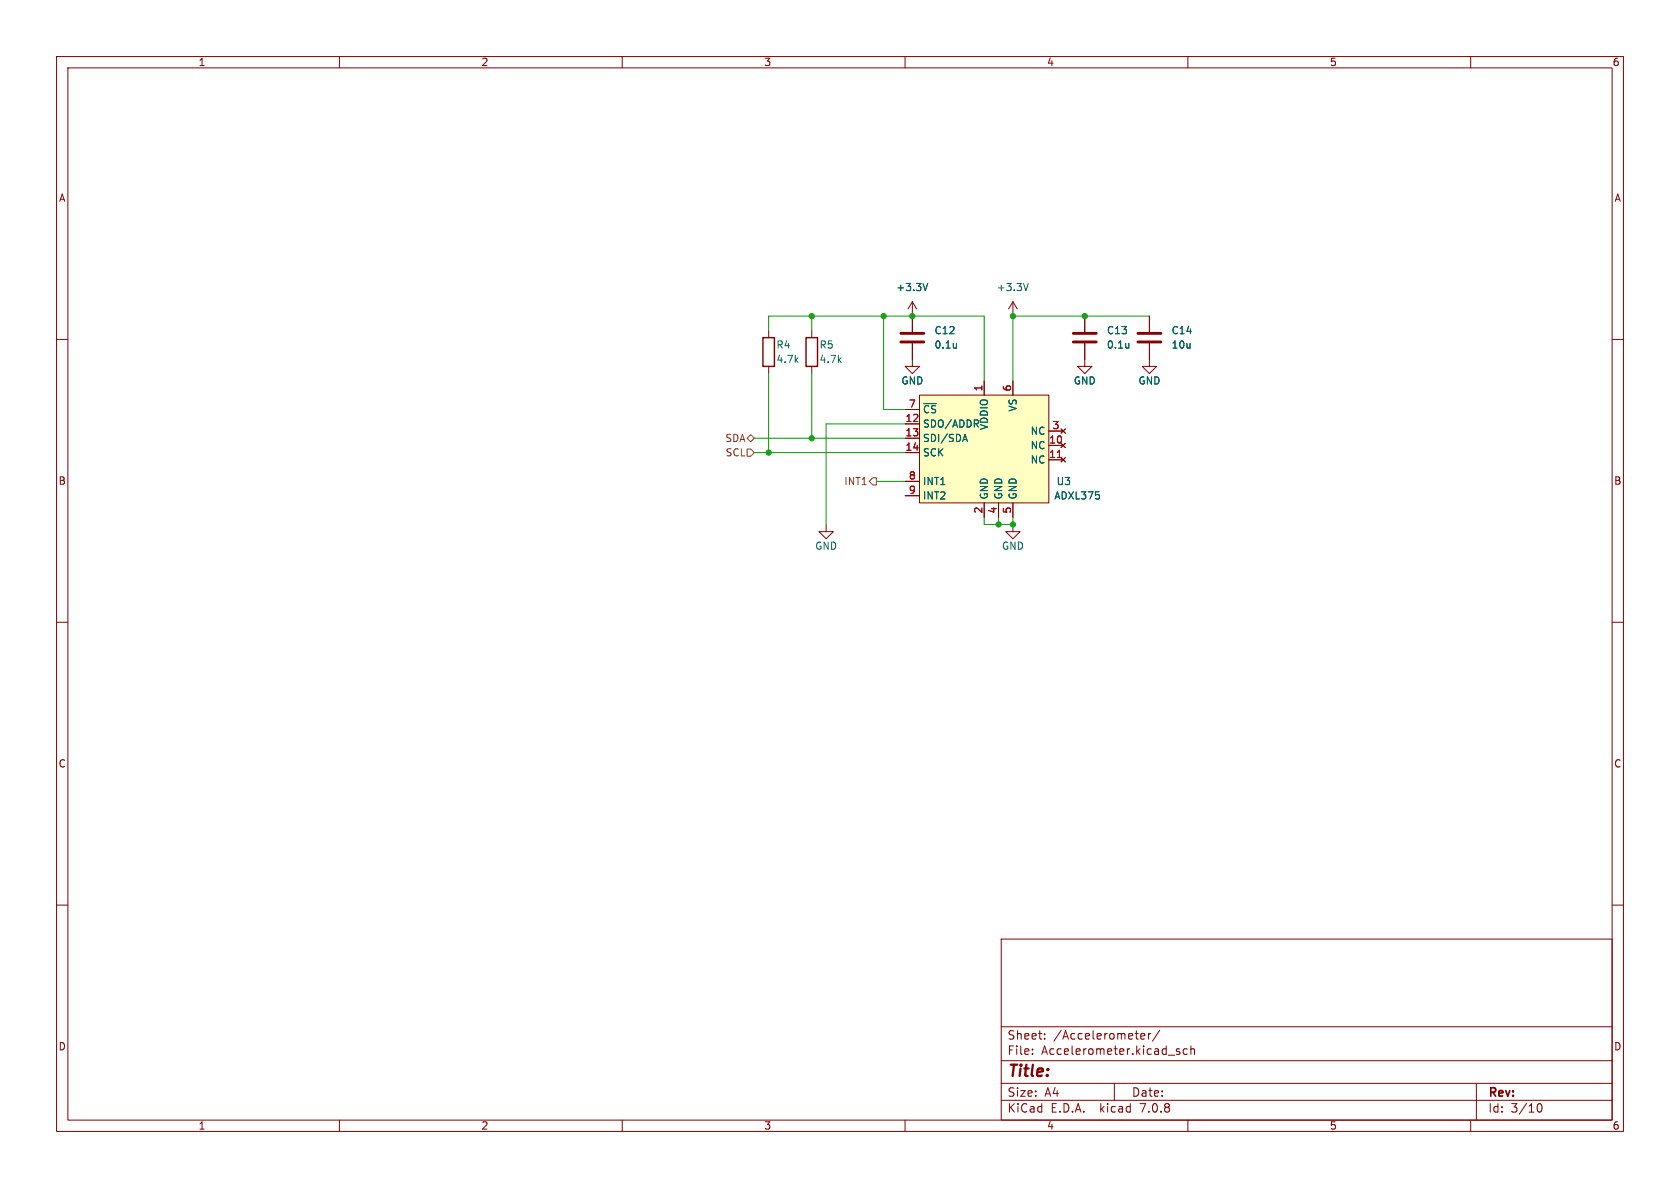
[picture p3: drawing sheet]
(kicad_sch (version 20230121) (generator eeschema)

 (paper "A4")

 (lib_symbols
  (symbol "Device:C" (pin_numbers hide) (pin_names (offset 0.254)) (in_bom yes) (on_board yes)
   (property "Reference" "C" (at 0.635 2.54 0) (effects (font (size 1.27 1.27)) (justify left)))
   (property "Value" "C" (at 0.635 -2.54 0) (effects (font (size 1.27 1.27)) (justify left)))
   (property "Footprint" "" (at 0.9652 -3.81 0) (effects (font (size 1.27 1.27)) hide))
   (property "Datasheet" "~" (at 0 0 0) (effects (font (size 1.27 1.27)) hide))
   (symbol "C_0_1"
    (polyline (pts (xy -2.032 -0.762) (xy 2.032 -0.762)) (stroke (width 0.508) (type default)) (fill (type none)))
    (polyline (pts (xy -2.032 0.762) (xy 2.032 0.762)) (stroke (width 0.508) (type default)) (fill (type none))))
   (symbol "C_1_1"
    (pin passive line (at 0 3.81 270) (length 2.794) (name "~" (effects (font (size 1.27 1.27)))) (number "1" (effects (font (size 1.27 1.27)))))
    (pin passive line (at 0 -3.81 90) (length 2.794) (name "~" (effects (font (size 1.27 1.27)))) (number "2" (effects (font (size 1.27 1.27)))))))
  (symbol "Device:R" (pin_numbers hide) (pin_names (offset 0)) (in_bom yes) (on_board yes)
   (property "Reference" "R" (at 2.032 0 90) (effects (font (size 1.27 1.27))))
   (property "Value" "R" (at 0 0 90) (effects (font (size 1.27 1.27))))
   (property "Footprint" "" (at -1.778 0 90) (effects (font (size 1.27 1.27)) hide))
   (property "Datasheet" "~" (at 0 0 0) (effects (font (size 1.27 1.27)) hide))
   (symbol "R_0_1"
    (rectangle (start -1.016 -2.54) (end 1.016 2.54) (stroke (width 0.254) (type default)) (fill (type none))))
   (symbol "R_1_1"
    (pin passive line (at 0 3.81 270) (length 1.27) (name "~" (effects (font (size 1.27 1.27)))) (number "1" (effects (font (size 1.27 1.27)))))
    (pin passive line (at 0 -3.81 90) (length 1.27) (name "~" (effects (font (size 1.27 1.27)))) (number "2" (effects (font (size 1.27 1.27)))))))
  (symbol "Project:ADXL375" (in_bom yes) (on_board yes)
   (property "Reference" "U" (at 0 12.7 0) (effects (font (size 1.27 1.27))))
   (property "Value" "" (at 0 -2.54 0) (effects (font (size 1.27 1.27))))
   (property "Footprint" "Package_LGA:LGA-14_3x5mm_P0.8mm_LayoutBorder1x6y" (at 1.27 -24.13 0) (effects (font (size 1.27 1.27)) hide))
   (property "Datasheet" "" (at 0 -2.54 0) (effects (font (size 1.27 1.27)) hide))
   (symbol "ADXL375_1_1"
    (rectangle (start -13.97 8.89) (end 8.89 -10.16) (stroke (width 0) (type default)) (fill (type background)))
    (pin power_in line (at -2.54 11.43 270) (length 2.54) (name "VDDIO" (effects (font (size 1.27 1.27)))) (number "1" (effects (font (size 1.27 1.27)))))
    (pin no_connect line (at 11.43 0 180) (length 2.54) (name "NC" (effects (font (size 1.27 1.27)))) (number "10" (effects (font (size 1.27 1.27)))))
    (pin no_connect line (at 11.43 -2.54 180) (length 2.54) (name "NC" (effects (font (size 1.27 1.27)))) (number "11" (effects (font (size 1.27 1.27)))))
    (pin output line (at -16.51 3.81 0) (length 2.54) (name "SDO/ADDR" (effects (font (size 1.27 1.27)))) (number "12" (effects (font (size 1.27 1.27)))))
    (pin input line (at -16.51 1.27 0) (length 2.54) (name "SDI/SDA" (effects (font (size 1.27 1.27)))) (number "13" (effects (font (size 1.27 1.27)))))
    (pin input line (at -16.51 -1.27 0) (length 2.54) (name "SCK" (effects (font (size 1.27 1.27)))) (number "14" (effects (font (size 1.27 1.27)))))
    (pin power_in line (at -2.54 -12.7 90) (length 2.54) (name "GND" (effects (font (size 1.27 1.27)))) (number "2" (effects (font (size 1.27 1.27)))))
    (pin no_connect line (at 11.43 2.54 180) (length 2.54) (name "NC" (effects (font (size 1.27 1.27)))) (number "3" (effects (font (size 1.27 1.27)))))
    (pin power_in line (at 0 -12.7 90) (length 2.54) (name "GND" (effects (font (size 1.27 1.27)))) (number "4" (effects (font (size 1.27 1.27)))))
    (pin power_in line (at 2.54 -12.7 90) (length 2.54) (name "GND" (effects (font (size 1.27 1.27)))) (number "5" (effects (font (size 1.27 1.27)))))
    (pin power_in line (at 2.54 11.43 270) (length 2.54) (name "VS" (effects (font (size 1.27 1.27)))) (number "6" (effects (font (size 1.27 1.27)))))
    (pin input line (at -16.51 6.35 0) (length 2.54) (name "~{CS}" (effects (font (size 1.27 1.27)))) (number "7" (effects (font (size 1.27 1.27)))))
    (pin output line (at -16.51 -6.35 0) (length 2.54) (name "INT1" (effects (font (size 1.27 1.27)))) (number "8" (effects (font (size 1.27 1.27)))))
    (pin output line (at -16.51 -8.89 0) (length 2.54) (name "INT2" (effects (font (size 1.27 1.27)))) (number "9" (effects (font (size 1.27 1.27)))))))
  (symbol "power:+3.3V" (power) (pin_names (offset 0)) (in_bom yes) (on_board yes)
   (property "Reference" "#PWR" (at 0 -3.81 0) (effects (font (size 1.27 1.27)) hide))
   (property "Value" "+3.3V" (at 0 3.556 0) (effects (font (size 1.27 1.27))))
   (property "Footprint" "" (at 0 0 0) (effects (font (size 1.27 1.27)) hide))
   (property "Datasheet" "" (at 0 0 0) (effects (font (size 1.27 1.27)) hide))
   (symbol "+3.3V_0_1"
    (polyline (pts (xy -0.762 1.27) (xy 0 2.54)) (stroke (width 0) (type default)) (fill (type none)))
    (polyline (pts (xy 0 0) (xy 0 2.54)) (stroke (width 0) (type default)) (fill (type none)))
    (polyline (pts (xy 0 2.54) (xy 0.762 1.27)) (stroke (width 0) (type default)) (fill (type none))))
   (symbol "+3.3V_1_1"
    (pin power_in line (at 0 0 90) (length 0) hide (name "+3.3V" (effects (font (size 1.27 1.27)))) (number "1" (effects (font (size 1.27 1.27)))))))
  (symbol "power:GND" (power) (pin_names (offset 0)) (in_bom yes) (on_board yes)
   (property "Reference" "#PWR" (at 0 -6.35 0) (effects (font (size 1.27 1.27)) hide))
   (property "Value" "GND" (at 0 -3.81 0) (effects (font (size 1.27 1.27))))
   (property "Footprint" "" (at 0 0 0) (effects (font (size 1.27 1.27)) hide))
   (property "Datasheet" "" (at 0 0 0) (effects (font (size 1.27 1.27)) hide))
   (symbol "GND_0_1"
    (polyline (pts (xy 0 0) (xy 0 -1.27) (xy 1.27 -1.27) (xy 0 -2.54) (xy -1.27 -1.27) (xy 0 -1.27)) (stroke (width 0) (type default)) (fill (type none))))
   (symbol "GND_1_1"
    (pin power_in line (at 0 0 270) (length 0) hide (name "GND" (effects (font (size 1.27 1.27)))) (number "1" (effects (font (size 1.27 1.27))))))))

 (junction (at 179.07 55.88) (diameter 0) (color 0 0 0 0))
 (junction (at 143.51 55.88) (diameter 0) (color 0 0 0 0))
 (junction (at 143.51 77.47) (diameter 0) (color 0 0 0 0))
 (junction (at 179.07 92.71) (diameter 0) (color 0 0 0 0))
 (junction (at 191.77 55.88) (diameter 0) (color 0 0 0 0))
 (junction (at 156.21 55.88) (diameter 0) (color 0 0 0 0))
 (junction (at 161.29 55.88) (diameter 0) (color 0 0 0 0))
 (junction (at 135.89 80.01) (diameter 0) (color 0 0 0 0))
 (junction (at 176.53 92.71) (diameter 0) (color 0 0 0 0))

 (wire (pts (xy 160.02 72.39) (xy 156.21 72.39)) (stroke (width 0) (type default)))
 (wire (pts (xy 133.35 80.01) (xy 135.89 80.01)) (stroke (width 0) (type default)))
 (wire (pts (xy 143.51 77.47) (xy 160.02 77.47)) (stroke (width 0) (type default)))
 (wire (pts (xy 191.77 55.88) (xy 203.2 55.88)) (stroke (width 0) (type default)))
 (wire (pts (xy 135.89 66.04) (xy 135.89 80.01)) (stroke (width 0) (type default)))
 (wire (pts (xy 135.89 55.88) (xy 135.89 58.42)) (stroke (width 0) (type default)))
 (wire (pts (xy 191.77 55.88) (xy 179.07 55.88)) (stroke (width 0) (type default)))
 (wire (pts (xy 173.99 55.88) (xy 161.29 55.88)) (stroke (width 0) (type default)))
 (wire (pts (xy 160.02 74.93) (xy 146.05 74.93)) (stroke (width 0) (type default)))
 (wire (pts (xy 179.07 92.71) (xy 176.53 92.71)) (stroke (width 0) (type default)))
 (wire (pts (xy 143.51 55.88) (xy 135.89 55.88)) (stroke (width 0) (type default)))
 (wire (pts (xy 146.05 74.93) (xy 146.05 92.71)) (stroke (width 0) (type default)))
 (wire (pts (xy 154.94 85.09) (xy 160.02 85.09)) (stroke (width 0) (type default)))
 (wire (pts (xy 173.99 55.88) (xy 173.99 67.31)) (stroke (width 0) (type default)))
 (wire (pts (xy 143.51 55.88) (xy 143.51 58.42)) (stroke (width 0) (type default)))
 (wire (pts (xy 173.99 91.44) (xy 173.99 92.71)) (stroke (width 0) (type default)))
 (wire (pts (xy 173.99 92.71) (xy 176.53 92.71)) (stroke (width 0) (type default)))
 (wire (pts (xy 135.89 80.01) (xy 160.02 80.01)) (stroke (width 0) (type default)))
 (wire (pts (xy 156.21 72.39) (xy 156.21 55.88)) (stroke (width 0) (type default)))
 (wire (pts (xy 179.07 92.71) (xy 179.07 91.44)) (stroke (width 0) (type default)))
 (wire (pts (xy 143.51 66.04) (xy 143.51 77.47)) (stroke (width 0) (type default)))
 (wire (pts (xy 176.53 91.44) (xy 176.53 92.71)) (stroke (width 0) (type default)))
 (wire (pts (xy 156.21 55.88) (xy 161.29 55.88)) (stroke (width 0) (type default)))
 (wire (pts (xy 133.35 77.47) (xy 143.51 77.47)) (stroke (width 0) (type default)))
 (wire (pts (xy 143.51 55.88) (xy 156.21 55.88)) (stroke (width 0) (type default)))
 (wire (pts (xy 179.07 55.88) (xy 179.07 67.31)) (stroke (width 0) (type default)))

 (hierarchical_label "SDA" (shape bidirectional) (at 133.35 77.47 180) (fields_autoplaced) (effects (font (size 1.27 1.27)) (justify right)))
 (hierarchical_label "INT1" (shape output) (at 154.94 85.09 180) (fields_autoplaced) (effects (font (size 1.27 1.27)) (justify right)))
 (hierarchical_label "SCL" (shape input) (at 133.35 80.01 180) (fields_autoplaced) (effects (font (size 1.27 1.27)) (justify right)))

 (symbol (lib_id "Project:ADXL375") (at 176.53 78.74 0) (unit 1) (in_bom yes) (on_board yes) (dnp no)
  (property "Reference" "U3" (at 186.69 85.09 0) (effects (font (size 1.27 1.27)) (justify left)))
  (property "Value" "ADXL375" (at 190.5 87.63 0) (effects (font (size 1.27 1.27))))
  (property "Footprint" "Package_LGA:LGA-14_3x5mm_P0.8mm_LayoutBorder1x6y" (at 177.8 102.87 0) (effects (font (size 1.27 1.27)) hide))
  (property "Datasheet" "" (at 176.53 81.28 0) (effects (font (size 1.27 1.27)) hide)) (pin "1") (pin "10") (pin "11") (pin "12") (pin "13") (pin "14") (pin "2") (pin "3") (pin "4") (pin "5") (pin "6") (pin "7") (pin "8") (pin "9"))

 (symbol (lib_id "Device:R") (at 143.51 62.23 0) (unit 1) (in_bom yes) (on_board yes) (dnp no)
  (property "Reference" "R5" (at 144.78 60.96 0) (effects (font (size 1.27 1.27)) (justify left)))
  (property "Value" "4.7k" (at 144.78 63.5 0) (effects (font (size 1.27 1.27)) (justify left)))
  (property "Footprint" "" (at 141.732 62.23 90) (effects (font (size 1.27 1.27)) hide))
  (property "Datasheet" "~" (at 143.51 62.23 0) (effects (font (size 1.27 1.27)) hide)) (pin "1") (pin "2"))

 (symbol (lib_id "power:GND") (at 146.05 92.71 0) (unit 1) (in_bom yes) (on_board yes) (dnp no)
  (property "Reference" "#PWR020" (at 146.05 99.06 0) (effects (font (size 1.27 1.27)) hide))
  (property "Value" "GND" (at 146.05 96.52 0) (effects (font (size 1.27 1.27))))
  (property "Footprint" "" (at 146.05 92.71 0) (effects (font (size 1.27 1.27)) hide))
  (property "Datasheet" "" (at 146.05 92.71 0) (effects (font (size 1.27 1.27)) hide)) (pin "1"))

 (symbol (lib_id "Device:C") (at 161.29 59.69 180) (unit 1) (in_bom yes) (on_board yes) (dnp no) (fields_autoplaced)
  (property "Reference" "C12" (at 165.1 58.42 0) (effects (font (size 1.27 1.27)) (justify right)))
  (property "Value" "0.1u" (at 165.1 60.96 0) (effects (font (size 1.27 1.27)) (justify right)))
  (property "Footprint" "" (at 160.3248 55.88 0) (effects (font (size 1.27 1.27)) hide))
  (property "Datasheet" "~" (at 161.29 59.69 0) (effects (font (size 1.27 1.27)) hide)) (pin "1") (pin "2"))

 (symbol (lib_id "power:GND") (at 203.2 63.5 0) (unit 1) (in_bom yes) (on_board yes) (dnp no)
  (property "Reference" "#PWR026" (at 203.2 69.85 0) (effects (font (size 1.27 1.27)) hide))
  (property "Value" "GND" (at 203.2 67.31 0) (effects (font (size 1.27 1.27))))
  (property "Footprint" "" (at 203.2 63.5 0) (effects (font (size 1.27 1.27)) hide))
  (property "Datasheet" "" (at 203.2 63.5 0) (effects (font (size 1.27 1.27)) hide)) (pin "1"))

 (symbol (lib_id "power:GND") (at 191.77 63.5 0) (unit 1) (in_bom yes) (on_board yes) (dnp no)
  (property "Reference" "#PWR025" (at 191.77 69.85 0) (effects (font (size 1.27 1.27)) hide))
  (property "Value" "GND" (at 191.77 67.31 0) (effects (font (size 1.27 1.27))))
  (property "Footprint" "" (at 191.77 63.5 0) (effects (font (size 1.27 1.27)) hide))
  (property "Datasheet" "" (at 191.77 63.5 0) (effects (font (size 1.27 1.27)) hide)) (pin "1"))

 (symbol (lib_id "Device:C") (at 203.2 59.69 0) (unit 1) (in_bom yes) (on_board yes) (dnp no) (fields_autoplaced)
  (property "Reference" "C14" (at 207.01 58.42 0) (effects (font (size 1.27 1.27)) (justify left)))
  (property "Value" "10u" (at 207.01 60.96 0) (effects (font (size 1.27 1.27)) (justify left)))
  (property "Footprint" "" (at 204.1652 63.5 0) (effects (font (size 1.27 1.27)) hide))
  (property "Datasheet" "~" (at 203.2 59.69 0) (effects (font (size 1.27 1.27)) hide)) (pin "1") (pin "2"))

 (symbol (lib_id "power:+3.3V") (at 161.29 55.88 0) (unit 1) (in_bom yes) (on_board yes) (dnp no) (fields_autoplaced)
  (property "Reference" "#PWR021" (at 161.29 59.69 0) (effects (font (size 1.27 1.27)) hide))
  (property "Value" "+3.3V" (at 161.29 50.8 0) (effects (font (size 1.27 1.27))))
  (property "Footprint" "" (at 161.29 55.88 0) (effects (font (size 1.27 1.27)) hide))
  (property "Datasheet" "" (at 161.29 55.88 0) (effects (font (size 1.27 1.27)) hide)) (pin "1"))

 (symbol (lib_id "power:+3.3V") (at 179.07 55.88 0) (unit 1) (in_bom yes) (on_board yes) (dnp no) (fields_autoplaced)
  (property "Reference" "#PWR023" (at 179.07 59.69 0) (effects (font (size 1.27 1.27)) hide))
  (property "Value" "+3.3V" (at 179.07 50.8 0) (effects (font (size 1.27 1.27))))
  (property "Footprint" "" (at 179.07 55.88 0) (effects (font (size 1.27 1.27)) hide))
  (property "Datasheet" "" (at 179.07 55.88 0) (effects (font (size 1.27 1.27)) hide)) (pin "1"))

 (symbol (lib_id "power:GND") (at 161.29 63.5 0) (unit 1) (in_bom yes) (on_board yes) (dnp no)
  (property "Reference" "#PWR022" (at 161.29 69.85 0) (effects (font (size 1.27 1.27)) hide))
  (property "Value" "GND" (at 161.29 67.31 0) (effects (font (size 1.27 1.27))))
  (property "Footprint" "" (at 161.29 63.5 0) (effects (font (size 1.27 1.27)) hide))
  (property "Datasheet" "" (at 161.29 63.5 0) (effects (font (size 1.27 1.27)) hide)) (pin "1"))

 (symbol (lib_id "Device:C") (at 191.77 59.69 0) (unit 1) (in_bom yes) (on_board yes) (dnp no) (fields_autoplaced)
  (property "Reference" "C13" (at 195.58 58.42 0) (effects (font (size 1.27 1.27)) (justify left)))
  (property "Value" "0.1u" (at 195.58 60.96 0) (effects (font (size 1.27 1.27)) (justify left)))
  (property "Footprint" "" (at 192.7352 63.5 0) (effects (font (size 1.27 1.27)) hide))
  (property "Datasheet" "~" (at 191.77 59.69 0) (effects (font (size 1.27 1.27)) hide)) (pin "1") (pin "2"))

 (symbol (lib_id "Device:R") (at 135.89 62.23 0) (unit 1) (in_bom yes) (on_board yes) (dnp no)
  (property "Reference" "R4" (at 137.16 60.96 0) (effects (font (size 1.27 1.27)) (justify left)))
  (property "Value" "4.7k" (at 137.16 63.5 0) (effects (font (size 1.27 1.27)) (justify left)))
  (property "Footprint" "" (at 134.112 62.23 90) (effects (font (size 1.27 1.27)) hide))
  (property "Datasheet" "~" (at 135.89 62.23 0) (effects (font (size 1.27 1.27)) hide)) (pin "1") (pin "2"))

 (symbol (lib_id "power:GND") (at 179.07 92.71 0) (unit 1) (in_bom yes) (on_board yes) (dnp no)
  (property "Reference" "#PWR024" (at 179.07 99.06 0) (effects (font (size 1.27 1.27)) hide))
  (property "Value" "GND" (at 179.07 96.52 0) (effects (font (size 1.27 1.27))))
  (property "Footprint" "" (at 179.07 92.71 0) (effects (font (size 1.27 1.27)) hide))
  (property "Datasheet" "" (at 179.07 92.71 0) (effects (font (size 1.27 1.27)) hide)) (pin "1")))
